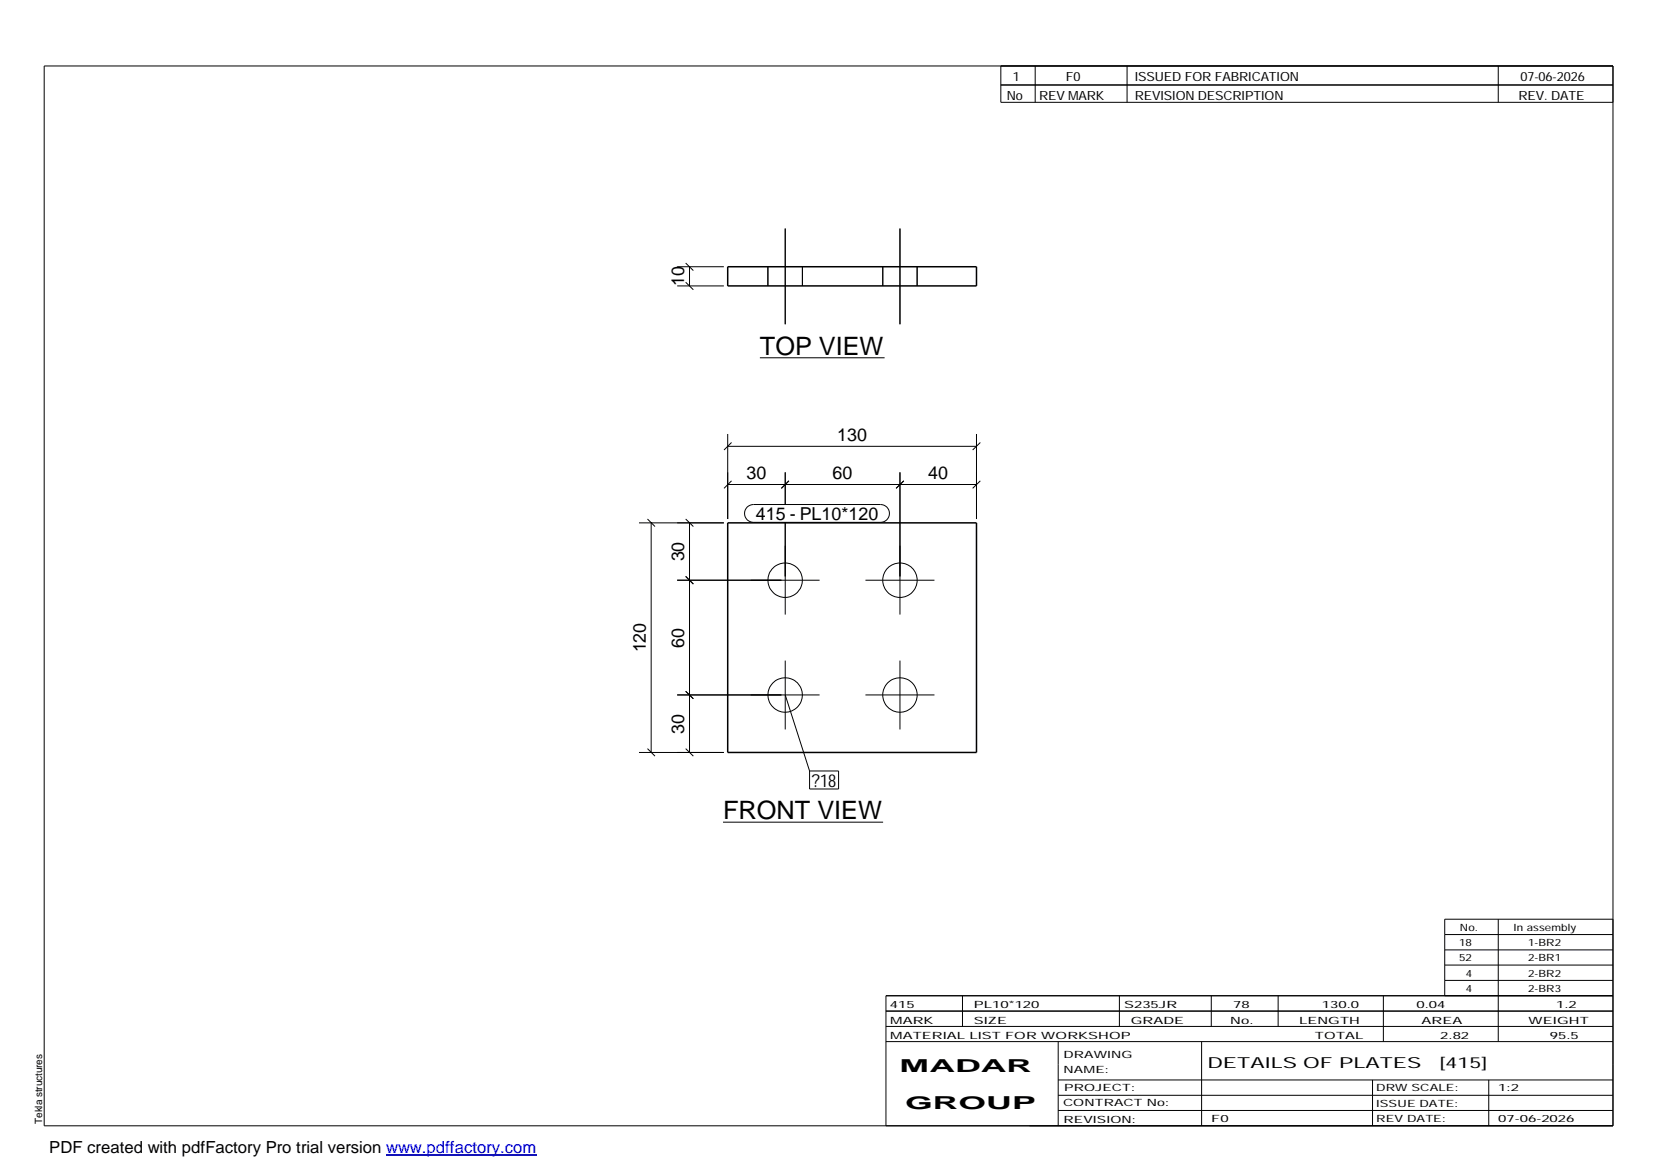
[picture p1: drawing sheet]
<svg xmlns="http://www.w3.org/2000/svg" width="420mm" height="297mm" viewBox="0 0 420 297" stroke-linecap="round" stroke-linejoin="round" font-family="sans-serif">
<g fill="none" stroke="#000" stroke-width=".25">
<path d="M11.2 16.7h398.3v269.1h-398.3zM254.1 16.7v9.3h155.4M262.8 16.7v9.3M286.1 16.7v9.3M380.4 16.7v9.3M254.1 21.6h155.4M199.3 58v24.3M228.5 58v24.3M171.9 72.6h11.9M171.9 67.7h11.9M174.1 71.7l1.9 1.9M174.1 66.8l1.9 1.9"/>
<path d="M175 67.7v4.9M194.9 67.7v4.9M203.7 67.7v4.9M224.1 67.7v4.9M232.8 67.7v4.9M192.9 90.8h31.7M184.7 113.3h63.2M184.7 110.2v21.6M185.7 112.3l-1.9 1.9M199.3 119.9v8.2M228.5 119.9v36.1M247.9 110.2v21.6"/>
<path d="M248.9 112.3l-2 1.9M162.2 132.7h21.6M164.4 131.8l1.9 1.9M165.3 132.7v58.3M174.1 131.8l1.9 1.9M175 132.7v58.3M184.7 123h63.2M185.7 122.1l-1.9 1.9M189.7 128.7l.8-.4 .8-.2h32.2a2.26 2.26 0 0 1 2.3 2.3 2.26 2.26 0 0 1-2.3 2.2h-32.2a2.27 2.27 0 0 1-2.1-1.4 2.27 2.27 0 0 1 .5-2.5zM199.3 132.6v23.4M200.3 122.1l-1.9 1.9M229.4 122.1l-1.9 1.9"/>
<path d="M248.9 122.1l-2 1.9M171.9 147.3h36.2M174.1 146.3l1.9 2M219.7 147.3h17.5M171.9 176.4h36.2M174.1 175.5l1.9 1.9M199.3 167.7v17.5M199.3 176.4l6.2 19.3M219.7 176.4h17.5M228.5 167.7v17.5M162.2 191h21.6M164.4 190.1l1.9 1.9"/>
<path d="M174.1 190.1l1.9 1.9M205.5 195.7h7.4v4.6h-7.4zM183.6 208.7h40.6M366.8 237.3h42.7M380.4 233.4v31M409.5 233.4h-42.7v19.4M224.9 256.7h184.6M244.3 252.8v7.8M284.2 252.8v7.8M307.5 252.8v7.8M324.5 252.8v7.8M351.2 252.8v11.6"/>
<path d="M366.8 241.2h42.7M366.8 245h42.7M366.8 248.9h42.7M409.5 252.8h-184.6v33M224.9 264.4h184.6M224.9 260.6h184.6M268.6 264.4v21.4M268.6 274.2h140.9M268.6 278.1h140.9M305.1 264.4v21.4M348.4 274.2v11.6M378 274.2v11.6"/>
<path d="M268.6 281.9h140.9"/>
<circle cx="199.3" cy="147.3" r="4.4"/>
<circle cx="228.5" cy="147.3" r="4.4"/>
<circle cx="199.3" cy="176.4" r="4.4"/>
<circle cx="228.5" cy="176.4" r="4.4"/>
</g>
<path d="M184.7 67.7h63.2v4.9h-63.2zM184.7 132.7h63.2v58.3h-63.2z" fill="none" stroke="#000" stroke-width=".38"/>
<path d="M98 293.3h38.2" fill="none" stroke="#00f" stroke-width=".3"/>
<g font-size="6.4">
<text x="192.9" y="90.1">TOP VIEW</text>
<text x="183.6" y="208">FRONT VIEW</text>
</g>
<g font-size="4.5">
<text x="173.7" y="72.7" transform="rotate(-90 173.7 72.7)">10</text>
<text x="212.6" y="111.9">130</text>
<text x="189.5" y="121.6">30</text>
<text x="211.4" y="121.6">60</text>
<text x="235.7" y="121.6">40</text>
<text x="191.9" y="132.1">415 - PL10*120</text>
<text x="173.7" y="142.5" transform="rotate(-90 173.7 142.5)">30</text>
<text x="164" y="165.6" transform="rotate(-90 164 165.6)">120</text>
<text x="173.7" y="164.4" transform="rotate(-90 173.7 164.4)">60</text>
<text x="173.7" y="186.3" transform="rotate(-90 173.7 186.3)">30</text>
<text x="206.1" y="199.7">?18</text>
<text x="228.4" y="272.3">MADAR</text>
<text x="229.8" y="281.6">GROUP</text>
</g>
<text font-size="4.2" x="12.5" y="292.7">PDF created with pdfFactory Pro trial version www.pdffactory.com</text>
<g font-size="3.9">
<text x="306.5" y="271.3">DETAILS OF PLATES</text>
<text x="365.4" y="271.3">[415]</text>
</g>
<g font-size="3.2">
<text x="257.1" y="20.5">1</text>
<text x="270.6" y="20.5">F0</text>
<text x="288.1" y="20.5">ISSUED FOR FABRICATION</text>
<text x="386" y="20.5">07-06-2026</text>
<text x="255.6" y="25.5">No</text>
<text x="263.8" y="25.5">REV MARK</text>
<text x="288.1" y="25.5">REVISION DESCRIPTION</text>
<text x="385.5" y="25.5">REV. DATE</text>
</g>
<g font-size="2.5">
<text x="370.6" y="236.3">No.</text>
<text x="384.3" y="236.3">In assembly</text>
<text x="370.4" y="240.2">18</text>
<text x="370.4" y="244.1">52</text>
<text x="387.9" y="240.2">1-BR2</text>
<text x="387.9" y="244.1">2-BR1</text>
<text x="372.1" y="247.9">4</text>
<text x="372.1" y="251.8">4</text>
<text x="387.9" y="247.9">2-BR2</text>
<text x="387.9" y="251.8">2-BR3</text>
<text x="225.9" y="255.9">415</text>
<text x="247.3" y="255.9">PL10*120</text>
<text x="285.4" y="255.9">S235JR</text>
<text x="313.1" y="255.9">78</text>
<text x="335.6" y="255.9">130.0</text>
<text x="359.6" y="255.9">0.04</text>
<text x="395.1" y="255.9">1.2</text>
<text x="226" y="263.7">MATERIAL LIST FOR WORKSHOP</text>
<text x="226" y="259.9">MARK</text>
<text x="247.2" y="259.9">SIZE</text>
<text x="287.1" y="259.9">GRADE</text>
<text x="312.3" y="259.9">No.</text>
<text x="329.8" y="259.9">LENGTH</text>
<text x="333.8" y="263.7">TOTAL</text>
<text x="360.9" y="259.9">AREA</text>
<text x="365.6" y="263.7">2.82</text>
<text x="388.1" y="259.9">WEIGHT</text>
<text x="393.4" y="263.7">95.5</text>
<text x="270" y="268.5">DRAWING</text>
<text x="270" y="272.5">NAME:</text>
<text x="269.9" y="280.9">CONTRACT No:</text>
<text x="270.2" y="277">PROJECT:</text>
<text x="349.4" y="277.1">DRW SCALE:</text>
<text x="349.4" y="281">ISSUE DATE:</text>
<text x="380.4" y="277.1">1:2</text>
<text x="10.7" y="285.4" transform="rotate(-90 10.7 285.4)">Tekla structures</text>
<text x="270" y="285">REVISION:</text>
<text x="307.5" y="284.8">F0</text>
<text x="349.4" y="284.8">REV DATE:</text>
<text x="380.4" y="284.8">07-06-2026</text>
</g>
</svg>
